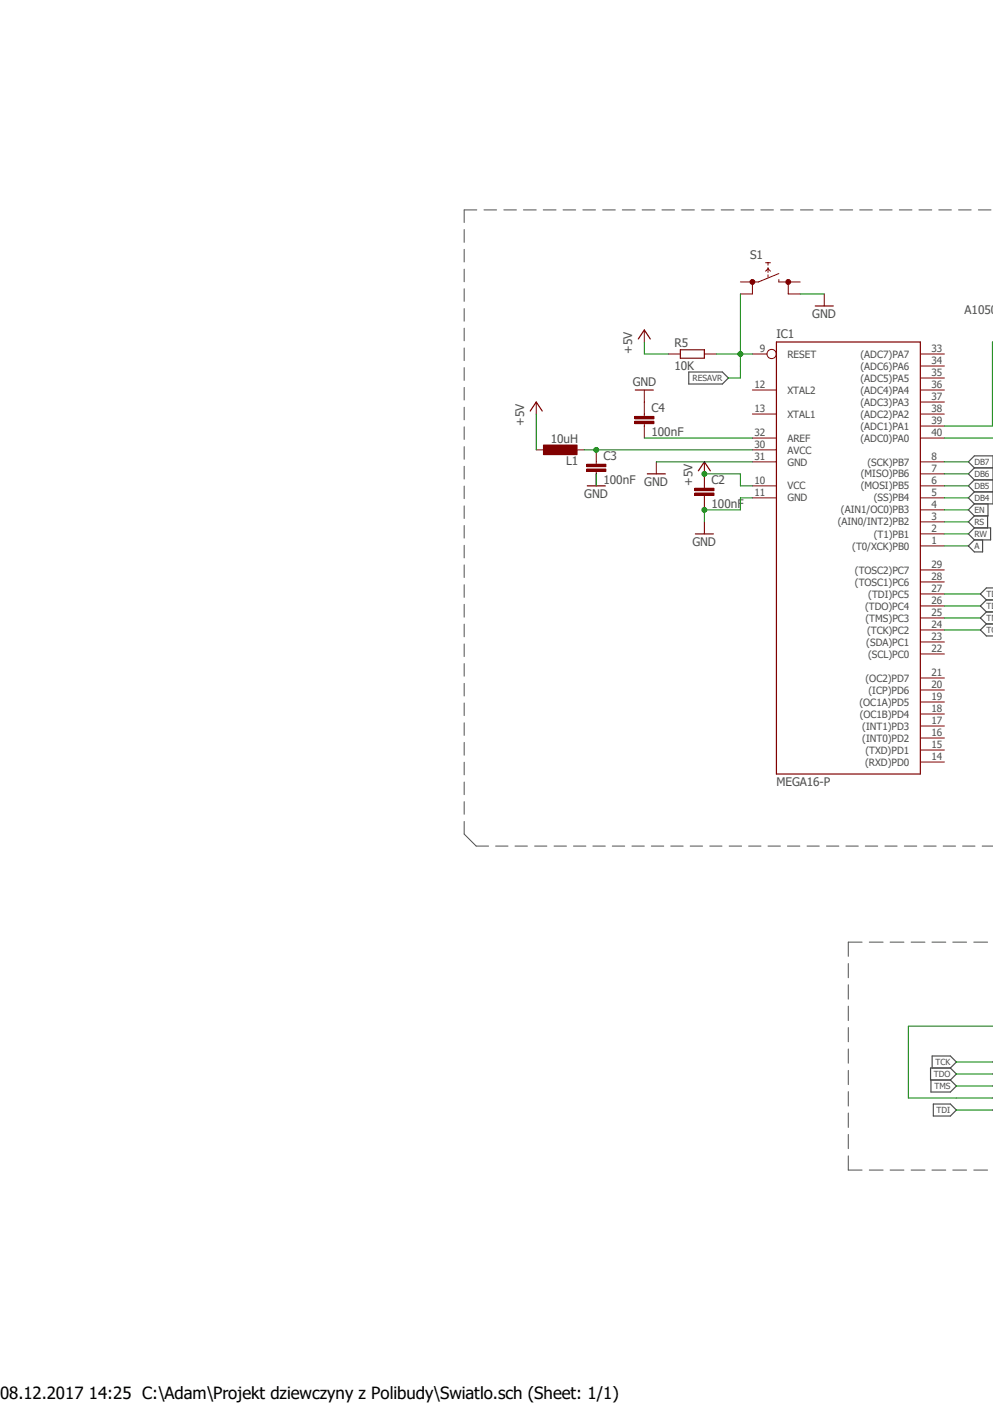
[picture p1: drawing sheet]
<svg xmlns="http://www.w3.org/2000/svg" width="210mm" height="297mm" viewBox="0 0 210 297" stroke-linecap="round" stroke-linejoin="round" font-family="sans-serif">
<path d="M98 44.3l111.9 101.8M209.9 146l-111.9 101.7" fill="none" stroke="#fff" stroke-width=".21"/>
<g fill="none" stroke="#505050" stroke-width=".21">
<path d="M98.2 48.6v2.7M98.2 52.7v2.7M98.2 56.9v2.7M100.8 44.4h-2.6v2.7M102.4 44.4h2.6M106.6 44.4h2.6M110.7 44.4h2.7M114.9 44.4h2.7M119.1 44.4h2.7M123.3 44.4h2.6M127.5 44.4h2.6M131.6 44.4h2.7"/>
<path d="M135.8 44.4h2.7M140 44.4h2.7M144.2 44.4h2.7M148.4 44.4h2.6M152.5 44.4h2.7M156.7 44.4h2.7M160.9 44.4h2.7M165.1 44.4h2.7M169.3 44.4h2.7M173.4 44.4h2.7M177.6 44.4h2.7M181.8 44.4h2.7"/>
<path d="M186 44.4h2.7M190.2 44.4h2.7M194.4 44.4h2.7M198.5 44.4h2.7M202.7 44.4h2.7M206.9 44.4h2.7M98.2 61.1v2.7M98.2 65.3v2.6M98.2 69.4v2.7M98.2 73.6v2.7M98.2 77.8v2.7M98.2 82v2.6"/>
<path d="M98.2 86.1v2.7M98.2 90.3v2.7M98.2 94.5v2.7M98.2 98.6v2.7M98.2 102.8v2.7M98.2 107v2.7M98.2 111.2v2.6M98.2 115.4v2.6M98.2 119.5v2.7M98.2 123.7v2.7M98.2 127.8v2.8M98.2 132v2.7"/>
<path d="M98.2 136.2v2.7M98.2 140.4v2.6M98.2 144.6v2.6M98.2 148.7v2.7M98.2 152.9v2.7M98.2 157.1v2.7M98.2 161.2v2.7M98.2 165.4v2.7M98.2 169.6v2.7M98.2 173.8v2.6l2.5 2.6h2.6M104.8 179h2.6M108.9 179h2.6"/>
<path d="M113.1 179h2.6M117.2 179h2.6M121.3 179h2.6M125.4 179h2.6M129.5 179h2.6M133.6 179h2.7M137.8 179h2.6M141.9 179h2.6M146 179h2.6M150.1 179h2.6M154.2 179h2.6M158.3 179h2.7"/>
<path d="M162.4 179h2.7M166.5 179h2.7M170.7 179h2.6M174.8 179h2.6M178.9 179h2.6M183 179h2.6M187.2 179h2.5M191.3 179h2.6M195.4 179h2.6M199.5 179h2.6M203.6 179h2.6M207.7 179h2.2"/>
<path d="M182.3 199.3h-2.9v3M183.9 199.3h2.9M188.3 199.3h2.9M192.7 199.3h2.9M197.1 199.3h2.9M201.5 199.3h2.9M206 199.3h2.9M179.4 203.8v3M179.4 208.3v3.1M179.4 212.9v3M179.4 217.4v3M179.4 221.9v3"/>
<path d="M179.4 226.4v3M179.4 230.9v3.1M179.4 235.5v3M179.4 240v3M179.4 244.5v3h2.9M183.9 247.5h2.9M188.3 247.5h2.9M192.7 247.5h2.9M197.1 247.5h2.9M201.5 247.5h2.9M206 247.5h2.9"/>
</g>
<g fill="none" stroke="#505050" stroke-width=".25">
<path d="M145.7 78.7h7.1l1.3 1.3-1.3 1.2h-7.1zM206.1 99h3.8M206.1 99l-1.3 1.2 1.3 1.3M209.9 96.4h-3.8l-1.3 1.3 1.3 1.3M206.1 114.2l-1.3 1.3 1.3 1.3h1.7v-2.6M206.1 111.7h3.4v2.5h-3.4M206.1 101.5h3.8M206.1 101.5l-1.3 1.3 1.3 1.3M206.1 104.1h3.8M206.1 104.1l-1.3 1.2 1.3 1.3M206.1 106.6h3.8M206.1 106.6l-1.3 1.3 1.3 1.2"/>
<path d="M206.1 111.7l-1.3 1.2 1.3 1.3M206.1 109.1l-1.3 1.3 1.3 1.3M208.9 109.1v2.6M209 106.6v2.5h-2.9M208.6 132l-1.3 1.3 1.3 1.2h1.3M208.6 132h1.3M208.6 126.9l-1.3 1.3 1.3 1.3M208.6 126.9h1.3M208.6 129.5h1.3M208.6 129.5l-1.3 1.2 1.3 1.3M209.9 124.4h-1.3l-1.3 1.2 1.3 1.3M196.9 228.5v2.5h4.1l1.3-1.3-1.3-1.2"/>
<path d="M197.1 225.9v-2.5h3.9l1.3 1.3-1.3 1.2M197.4 233.6h3.6l1.3 1.2-1.3 1.3h-3.6zM201 225.9h-4.2v2.6h4.2M201 225.9l1.3 1.3-1.3 1.3"/>
</g>
<path d="M135 71.7l1.3-1.9 1.2 1.9M143.9 74h5.1v1.8h-5.1zM164.2 72.3h30.4v91.4h-30.4z" fill="none" stroke="#800000" stroke-width=".25"/>
<g fill="none" stroke="#800000" stroke-width=".21">
<path d="M161.9 55.6h1M161.9 57.4l.5-.5 .5 .5M162.4 55.6v.5M162.4 56.6v1M162.4 58.1v.5M164.7 57.9l-4.3 1.7h-1.3v2.6M164.7 59.1v.5h2v2.6M136.3 69.8v2.5M141.4 74.9h2.5M149 74.9h2.5M159.1 74.9h3.1M194.6 74.9h5.1"/>
<path d="M194.6 77.4h5.1M194.6 80h5.1M159.1 82.5h5.1M159.1 87.6h5.1M159.1 92.7h5.1M159.1 97.7h5.1M159.1 95.2h5.1M194.6 82.5h5.1M194.6 85h5.1M194.6 87.6h5.1M194.6 90.1h5.1M194.6 92.7h5.1"/>
<path d="M194.6 97.7h5.1M159.1 102.8h5.1M159.1 105.3h5.1M194.6 100.2h5.1M194.6 102.8h5.1M194.6 105.3h5.1M194.6 107.9h5.1M194.6 110.4h5.1M194.6 112.9h5.1M194.6 115.5h5.1M194.6 120.6h5.1M194.6 123.1h5.1"/>
<path d="M194.6 125.6h5.1M194.6 128.2h5.1M194.6 130.7h5.1M194.6 133.3h5.1M194.6 135.8h5.1M194.6 138.3h5.1M194.6 158.7h5.1M194.6 156.1h5.1M194.6 153.6h5.1M194.6 151h5.1M194.6 148.5h5.1M194.6 146h5.1"/>
<path d="M194.6 143.4h5.1M194.6 161.2h5.1"/>
<circle cx="163.2" cy="74.9" r=".98"/>
</g>
<circle cx="159.1" cy="59.6" r=".51" fill="#800000"/>
<circle cx="159.1" cy="59.6" r=".51" fill="none" stroke="#800000" stroke-width=".21"/>
<circle cx="166.7" cy="59.6" r=".51" fill="#800000"/>
<g fill="none" stroke="#800000" stroke-width=".21">
<path d="M156.6 59.6h2.5M166.7 59.6h2.5M156.6 62.2h2.5M166.7 62.2h2.5M174.3 62.2v2.5M149 102.8v.5M149 104.8v.5"/>
<circle cx="166.7" cy="59.6" r=".51"/>
</g>
<path d="M172.4 64.7h3.8" fill="none" stroke="#800000" stroke-width=".25"/>
<path d="M146.9 103.3h4.1v.5h-4.1z" fill-rule="evenodd" fill="#800000"/>
<path d="M146.9 103.3h4.1v.5h-4.1z" fill="none" stroke="#800000" stroke-width=".21"/>
<path d="M146.9 104.3h4.1v.5h-4.1z" fill-rule="evenodd" fill="#800000"/>
<path d="M126.1 97.7v.5M126.1 99.7v.5M146.9 104.3h4.1v.5h-4.1zM149 100.2v2.6M149 105.3v2.6" fill="none" stroke="#800000" stroke-width=".21"/>
<path d="M124.1 98.2h4v.5h-4z" fill-rule="evenodd" fill="#800000"/>
<path d="M124.1 98.2h4v.5h-4z" fill="none" stroke="#800000" stroke-width=".21"/>
<path d="M124.1 99.2h4v.5h-4z" fill-rule="evenodd" fill="#800000"/>
<path d="M124.1 99.2h4v.5h-4zM126.1 95.2v2.5M138.8 97.7v2.5M149 97.7v2.5M126.1 100.2v2.6M149 110.4v2.5" fill="none" stroke="#800000" stroke-width=".21"/>
<path d="M147.7 99.6l1.3-1.9 1.2 1.9M124.2 102.8h3.8M136.9 100.2h3.8M147.1 112.9h3.8" fill="none" stroke="#800000" stroke-width=".25"/>
<path d="M114.9 94.1h7.1v2.1h-7.1z" fill-rule="evenodd" fill="#800000"/>
<path d="M113.4 95.2h2.6M113.4 85v2.6M114.9 94.1h7.1v2.1h-7.1zM121 95.2h2.6M136.3 87.6v.5M136.3 89.6v.5" fill="none" stroke="#800000" stroke-width=".21"/>
<path d="M112.1 87l1.3-2 1.3 2" fill="none" stroke="#800000" stroke-width=".25"/>
<path d="M134.2 89.1h4.1v.5h-4.1z" fill-rule="evenodd" fill="#800000"/>
<path d="M134.2 89.1h4.1v.5h-4.1z" fill="none" stroke="#800000" stroke-width=".21"/>
<path d="M134.2 88.1h4.1v.5h-4.1z" fill-rule="evenodd" fill="#800000"/>
<path d="M134.2 88.1h4.1v.5h-4.1zM136.3 82.5v5.1M136.3 90.1v2.6M209.9 234.8h.1M209.9 232.3h.1M209.9 229.7h.1M209.9 227.2h.1M209.9 224.7h.1" fill="none" stroke="#800000" stroke-width=".21"/>
<path d="M134.4 82.5h3.8" fill="none" stroke="#800000" stroke-width=".25"/>
<path d="M136.3 72.3v2.6h5.1M149 100.2h7.6v2.6h2.5" fill="none" stroke="#008000" stroke-width=".21"/>
<circle cx="149" cy="100.2" r=".51" fill="#008000"/>
<g fill="none" stroke="#008000" stroke-width=".21">
<path d="M169.2 62.2h5.1M113.4 87.6v7.6M159.1 105.3h-2.5v2.6h-7.6M209.9 217.1h-17.8v15.2h17.8"/>
<circle cx="149" cy="100.2" r=".51"/>
</g>
<circle cx="149" cy="107.9" r=".51" fill="#008000"/>
<g fill="none" stroke="#008000" stroke-width=".21">
<path d="M151.5 74.9h7.6M156.6 62.2v12.7M138.8 97.7h20.3M126.1 100.2v2.6M149 107.9v2.5"/>
<circle cx="149" cy="107.9" r=".51"/>
</g>
<circle cx="156.6" cy="74.9" r=".51" fill="#008000"/>
<g fill="none" stroke="#008000" stroke-width=".21">
<path d="M156.6 74.9v5.1h-2.5M123.6 95.2h35.5M199.7 97.7h5.1M199.7 115.5h5.1M199.7 100.2h5.1M199.7 102.8h5.1M199.7 105.3h5.1M199.7 107.9h5.1M199.7 112.9h5.1M199.7 110.4h5.1"/>
<circle cx="156.6" cy="74.9" r=".51"/>
</g>
<circle cx="126.1" cy="95.2" r=".51" fill="#008000"/>
<g fill="none" stroke="#008000" stroke-width=".21">
<path d="M209.9 72.3v17.8h-10.2M136.3 92.7h22.8M199.7 92.7h10.2M199.7 133.3h7.6M199.7 128.2h7.6M199.7 130.7h7.6M199.7 125.6h7.6M202.3 224.7h7.6M202.3 227.2h7.6M202.3 229.7h7.6M202.3 234.8h7.6"/>
<circle cx="126.1" cy="95.2" r=".51"/>
</g>
<text font-size="3.6" x="0" y="296">08.12.2017 14:25 C:\Adam\Projekt dziewczyny z Polibudy\Swiatlo.sch (Sheet: 1/1)</text>
<g font-size="2.5" fill="#505050">
<text x="158.6" y="54.8">S1</text>
<text x="164.2" y="71.6">IC1</text>
<text x="171.8" y="67.3">GND</text>
<text x="204" y="66.5">A1050_</text>
<text x="133.7" y="74.9" transform="rotate(-90 133.7 74.9)">+5V</text>
<text x="142.6" y="73.4">R5</text>
<text x="133.8" y="81.7">GND</text>
<text x="142.6" y="78.2">10K</text>
<text x="137.8" y="87.2">C4</text>
<text x="110.9" y="90.1" transform="rotate(-90 110.9 90.1)">+5V</text>
<text x="116.5" y="93.7">10uH</text>
<text x="137.8" y="92.3">100nF</text>
<text x="119.7" y="98.5">L1</text>
<text x="127.6" y="97.4">C3</text>
<text x="123.6" y="105.3">GND</text>
<text x="127.6" y="102.4">100nF</text>
<text x="136.3" y="102.8">GND</text>
<text x="146.4" y="102.8" transform="rotate(-90 146.4 102.8)">+5V</text>
<text x="150.5" y="107.5">100nF</text>
<text x="150.5" y="102.4">C2</text>
<text x="146.4" y="115.5">GND</text>
<text x="164.2" y="166.3">MEGA16-P</text>
</g>
<g font-size="2.1" fill="#505050">
<text x="160.7" y="74.5">9</text>
<text x="166.5" y="75.6">RESET</text>
<text x="182" y="75.6">(ADC7)PA7</text>
<text x="197" y="74.5">33</text>
<text x="197" y="77">34</text>
<text x="159.6" y="82.1">12</text>
<text x="166.5" y="83.3">XTAL2</text>
<text x="182" y="78.2">(ADC6)PA6</text>
<text x="182" y="80.7">(ADC5)PA5</text>
<text x="182" y="83.3">(ADC4)PA4</text>
<text x="197" y="79.6">35</text>
<text x="197" y="82.1">36</text>
<text x="159.6" y="87.2">13</text>
<text x="166.5" y="88.3">XTAL1</text>
<text x="182" y="85.8">(ADC3)PA3</text>
<text x="182" y="88.3">(ADC2)PA2</text>
<text x="197" y="84.7">37</text>
<text x="197" y="87.2">38</text>
<text x="197" y="89.7">39</text>
<text x="159.6" y="94.8">30</text>
<text x="159.6" y="92.3">32</text>
<text x="166.5" y="96">AVCC</text>
<text x="166.5" y="93.4">AREF</text>
<text x="182" y="90.9">(ADC1)PA1</text>
<text x="182" y="93.4">(ADC0)PA0</text>
<text x="197" y="92.3">40</text>
<text x="159.6" y="97.4">31</text>
<text x="166.5" y="98.5">GND</text>
<text x="182" y="101">(MISO)PB6</text>
<text x="183.5" y="98.5">(SCK)PB7</text>
<text x="197" y="97.4">8</text>
<text x="197" y="99.9">7</text>
<text x="159.6" y="102.4">10</text>
<text x="159.6" y="105">11</text>
<text x="166.5" y="103.5">VCC</text>
<text x="166.5" y="106.1">GND</text>
<text x="182" y="103.5">(MOSI)PB5</text>
<text x="184.8" y="106.1">(SS)PB4</text>
<text x="197" y="102.4">6</text>
<text x="197" y="105">5</text>
<text x="197" y="107.5">4</text>
<text x="177.2" y="111.2">(AIN0/INT2)PB2</text>
<text x="177.8" y="108.6">(AIN1/OC0)PB3</text>
<text x="184.8" y="113.7">(T1)PB1</text>
<text x="197" y="110.1">3</text>
<text x="197" y="112.6">2</text>
<text x="180.3" y="116.2">(T0/XCK)PB0</text>
<text x="197" y="115.1">1</text>
<text x="180.8" y="121.3">(TOSC2)PC7</text>
<text x="180.8" y="123.9">(TOSC1)PC6</text>
<text x="197" y="120.2">29</text>
<text x="197" y="122.8">28</text>
<text x="197" y="125.3">27</text>
<text x="183" y="128.9">(TDO)PC4</text>
<text x="183" y="131.5">(TMS)PC3</text>
<text x="183.6" y="126.4">(TDI)PC5</text>
<text x="197" y="127.8">26</text>
<text x="197" y="130.4">25</text>
<text x="183.2" y="136.6">(SDA)PC1</text>
<text x="183.4" y="134">(TCK)PC2</text>
<text x="197" y="132.9">24</text>
<text x="197" y="135.5">23</text>
<text x="183.6" y="139.1">(SCL)PC0</text>
<text x="197" y="138">22</text>
<text x="197" y="143.1">21</text>
<text x="181.8" y="149.3">(OC1A)PD5</text>
<text x="183" y="144.2">(OC2)PD7</text>
<text x="183.7" y="146.7">(ICP)PD6</text>
<text x="197" y="148.2">19</text>
<text x="197" y="145.6">20</text>
<text x="181.8" y="151.8">(OC1B)PD4</text>
<text x="182.4" y="154.3">(INT1)PD3</text>
<text x="197" y="155.8">16</text>
<text x="197" y="153.2">17</text>
<text x="197" y="150.7">18</text>
<text x="182.4" y="156.9">(INT0)PD2</text>
<text x="183" y="162">(RXD)PD0</text>
<text x="183" y="159.4">(TXD)PD1</text>
<text x="197" y="160.9">14</text>
<text x="197" y="158.3">15</text>
</g>
<g font-size="1.8" fill="#505050">
<text x="146.5" y="80.6">RESAVR</text>
<text x="206.1" y="98.4">DB7</text>
<text x="206.1" y="100.9">DB6</text>
<text x="206.1" y="103.4">DB5</text>
<text x="206.1" y="106">DB4</text>
<text x="206.1" y="108.5">EN</text>
<text x="206.1" y="113.6">RW</text>
<text x="206.1" y="111">RS</text>
<text x="206.1" y="116.1">A</text>
<text x="208.6" y="128.8">TDO</text>
<text x="208.6" y="131.4">TM</text>
<text x="208.6" y="126.3">TDI</text>
<text x="208.6" y="133.9">TCK</text>
<text x="197.5" y="227.8">TDO</text>
<text x="197.8" y="225.3">TCK</text>
<text x="197.6" y="230.4">TMS</text>
<text x="198.1" y="235.5">TDI</text>
</g>
</svg>
